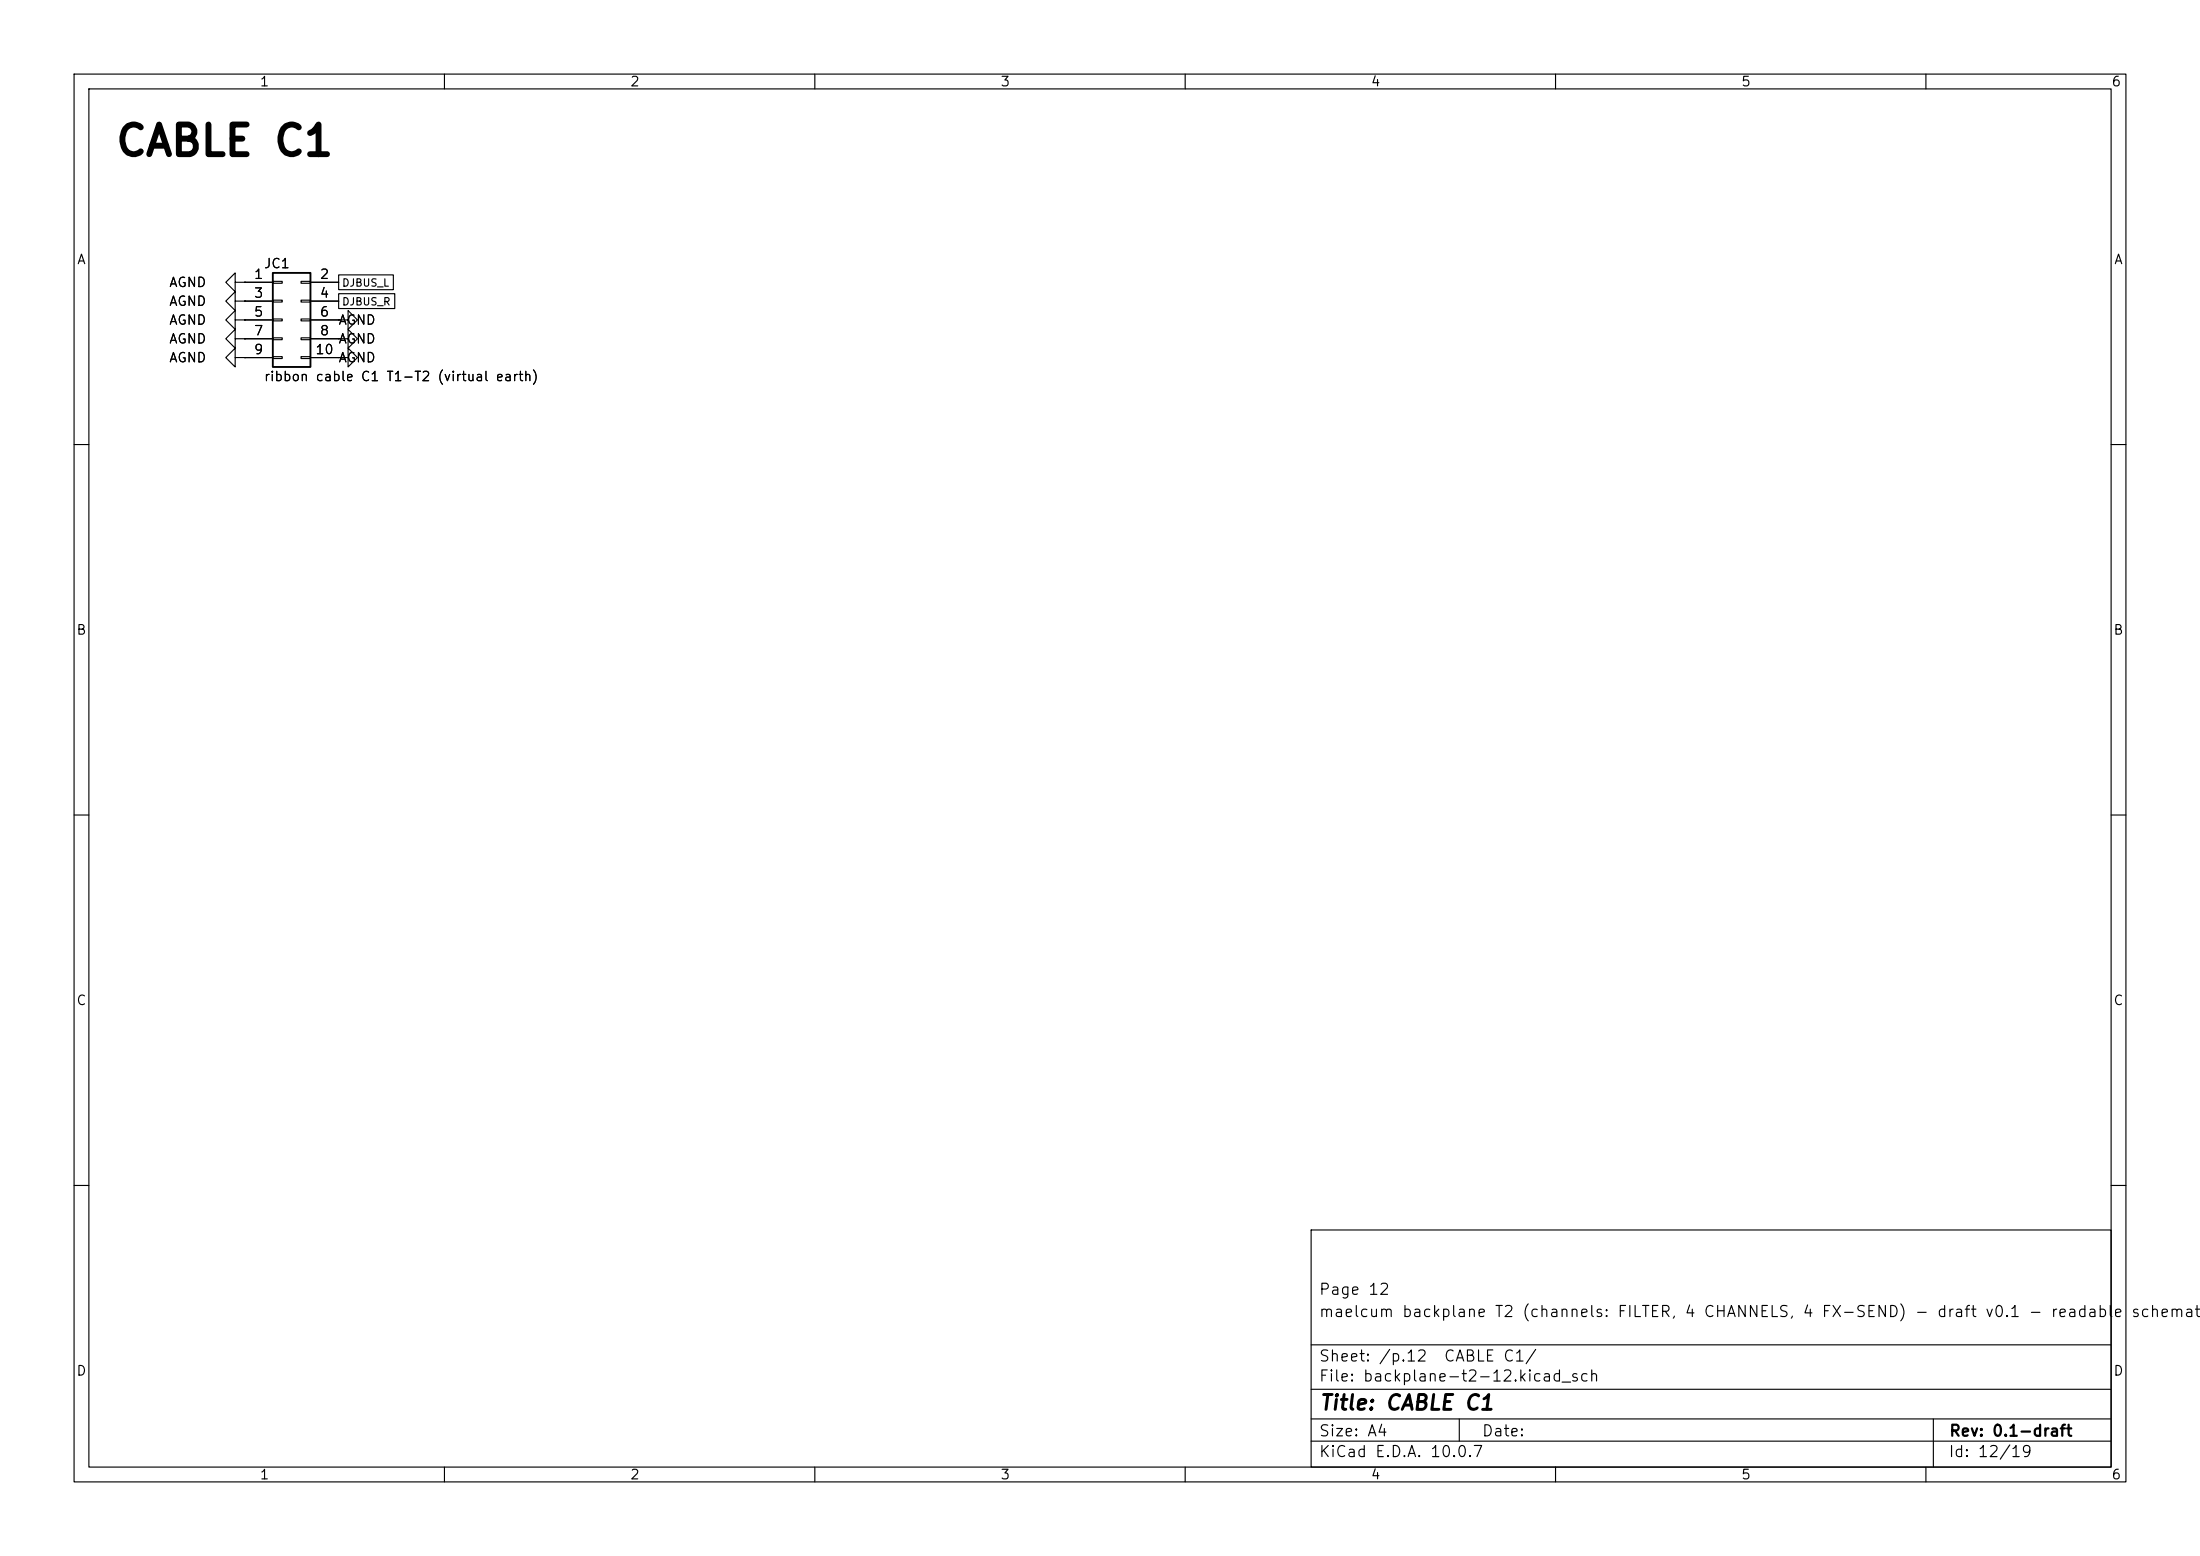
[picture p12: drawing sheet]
<svg xmlns="http://www.w3.org/2000/svg" width="297mm" height="210mm" viewBox="0 0 297 210" stroke-linecap="round" stroke-linejoin="round" font-family="sans-serif">
<g fill="none" stroke="#000" stroke-width=".15">
<path d="M10 10h277v190h-277zM12 12h273v186h-273zM60 10v2M110 10v2M160 10v2M210 10v2M260 10v2M31.7 38.1v-1.3l-1.2 1.3 1.2 1.3v-1.3h1.3M33 38.1h.1M33 38.1h3.8M36.8 38h1.3v.2h-1.3zM40.6 38h1.3v.2h-1.3z"/>
<path d="M41.9 38.1h3.8M45.7 39.6h7.6v2h-7.6zM45.7 37.1h7.4v2h-7.4zM31.7 43.2v-1.3l-1.2 1.3 1.2 1.3v-1.3h1.3M31.7 40.6v-1.2l-1.2 1.2 1.2 1.3v-1.3h1.3M31.7 45.7v-1.2l-1.2 1.2 1.2 1.3v-1.3h1.3M31.7 48.3v-1.3l-1.2 1.3 1.2 1.2v-1.2h1.3M33 43.2h.1M33 40.6h.1M33 45.7h.1M33 48.3h.1M33 40.6h3.8"/>
<path d="M33 43.2h3.8M33 45.7h3.8M33 48.3h3.8M36.8 40.5h1.3v.3h-1.3zM36.8 43.1h1.3v.2h-1.3zM36.8 45.6h1.3v.2h-1.3zM36.8 48.1h1.3v.3h-1.3zM40.6 40.5h1.3v.3h-1.3zM40.6 43.1h1.3v.2h-1.3zM40.6 45.6h1.3v.2h-1.3zM40.6 48.1h1.3v.3h-1.3zM41.9 40.6h3.8"/>
<path d="M41.9 43.2h3.8M41.9 45.7h3.8M41.9 48.3h3.8M45.7 43.2h1.3v-1.3l1.3 1.3-1.3 1.3v-1.3M45.7 43.2h.1M45.7 45.7h1.3v-1.2l1.3 1.2-1.3 1.3v-1.3M45.7 45.7h.1M45.7 48.3h1.3v-1.3l1.3 1.3-1.3 1.2v-1.2M45.7 48.3h.1M10 60h2M285 60h2M10 110h2"/>
<path d="M285 110h2M10 160h2M177 166h108v32h-108zM285 160h2M60 198v2M110 198v2M160 198v2M177 194.5h108M177 191.5h108M177 187.5h108M177 181.5h108M197 191.5v3"/>
<path d="M210 198v2M260 198v2M261 191.5v6.5"/>
</g>
<path d="M36.8 36.8h5.1v12.7h-5.1z" fill="none" stroke="#000" stroke-width=".25"/>
<text font-size="4" x="15.4" y="22">CABLE C1</text>
<text font-size="2" x="178" y="190.8">Title: CABLE C1</text>
<g font-size="1.5">
<text x="178" y="178.1">maelcum backplane T2 (channels: FILTER, 4 CHANNELS, 4 FX-SEND) - draft v0.1 - readable</text>
<text x="178" y="175.1">Page 12</text>
<text x="287.6" y="178.1">schematic</text>
<text x="178" y="184.1">Sheet: /p.12</text>
<text x="194.8" y="184.1">CABLE C1/</text>
<text x="178" y="186.8">File: backplane-t2-12.kicad_sch</text>
<text x="178" y="197">KiCad E.D.A. 10.0.7</text>
<text x="178" y="194.2">Size: A4</text>
<text x="200" y="194.2">Date:</text>
<text x="263" y="197">Id: 12/19</text>
<text x="263" y="194.2">Rev: 0.1-draft</text>
</g>
<g font-size="1.3">
<text x="35" y="12">1</text>
<text x="85" y="12">2</text>
<text x="135" y="12">3</text>
<text x="185" y="12">4</text>
<text x="235" y="12">5</text>
<text x="285" y="12">6</text>
<text x="10.3" y="36">A</text>
<text x="285.3" y="36">A</text>
<text x="22.7" y="39.1">AGND</text>
<text x="22.7" y="41.6">AGND</text>
<text x="34.2" y="38">1</text>
<text x="34.2" y="40.5">3</text>
<text x="35.5" y="36.5">JC1</text>
<text x="43.1" y="38">2</text>
<text x="43.1" y="40.5">4</text>
<text x="22.7" y="44.1">AGND</text>
<text x="22.7" y="46.7">AGND</text>
<text x="34.2" y="43">5</text>
<text x="34.2" y="45.6">7</text>
<text x="43.1" y="43">6</text>
<text x="43.1" y="45.6">8</text>
<text x="45.6" y="44.1">AGND</text>
<text x="45.6" y="46.7">AGND</text>
<text x="22.7" y="49.2">AGND</text>
<text x="34.2" y="48.1">9</text>
<text x="35.5" y="51.8">ribbon cable C1 T1-T2 (virtual earth)</text>
<text x="42.5" y="48.1">10</text>
<text x="45.6" y="49.2">AGND</text>
<text x="10.2" y="86">B</text>
<text x="285.2" y="86">B</text>
<text x="10.2" y="136">C</text>
<text x="285.2" y="136">C</text>
<text x="10.2" y="186">D</text>
<text x="285.2" y="186">D</text>
<text x="35" y="200">1</text>
<text x="85" y="200">2</text>
<text x="135" y="200">3</text>
<text x="185" y="200">4</text>
<text x="235" y="200">5</text>
<text x="285" y="200">6</text>
</g>
<g font-size="1">
<text x="46.1" y="41.5">DJBUS_R</text>
<text x="46.1" y="38.9">DJBUS_L</text>
</g>
</svg>
